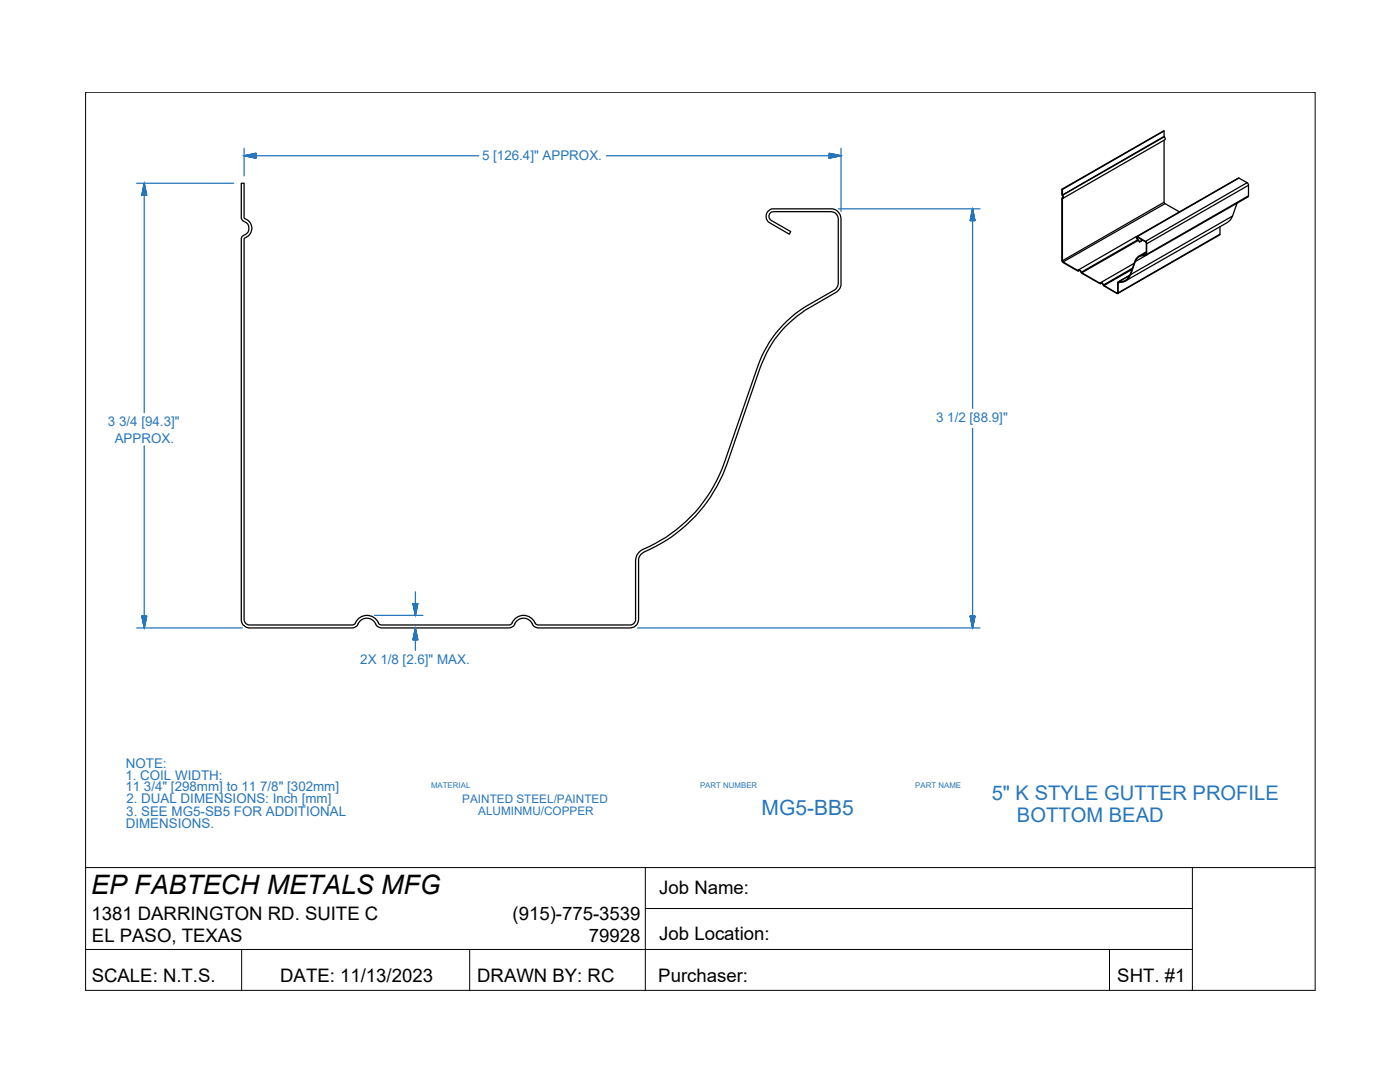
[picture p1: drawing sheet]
<svg xmlns="http://www.w3.org/2000/svg" width="279mm" height="216mm" viewBox="0 0 279 216" stroke-linecap="round" stroke-linejoin="round" font-family="sans-serif">
<!-- layer: PDF3_Solid Fills -->
<g fill="#2776bb" stroke="#2776bb" stroke-width=".2">
<path d="M28.3 123h1l-.5 2.3z"/>
<path d="M28.8 36.6l.5 2.4h-1z"/>
<path d="M194.1 41.7l.5 2.3h-1z"/>
<path d="M193.6 123h1l-.5 2.3z"/>
<path d="M165.5 30.6l2.3 .5-2.3 .5z"/>
<path d="M48.7 31.1l2.4-.5v1z"/>
<path d="M82.9 125.3l.5 2.4h-1z"/>
<path d="M82.4 120.4h1l-.5 2.4z"/>
</g>
<!-- layer: PDF3_Geometry -->
<g fill="none" stroke="#000" stroke-width=".25">
<path d="M48.2 36.6h.5v6.9a2.09 2.09 0 0 1 1.6 2.1 2.09 2.09 0 0 1-1.6 2v76.3l.4 .6 .5 .2h20.9l.2-.2a2.61 2.61 0 0 1 2.5-1.7 2.61 2.61 0 0 1 2.5 1.7l.3 .2h25.7l.3-.2a2.62 2.62 0 0 1 2.5-1.7 2.62 2.62 0 0 1 2.5 1.7l.2 .2h18.8l.4-.2 .4-.6v-12a2.51 2.51 0 0 1 1.6-2.3 29.5 29.5 0 0 0 16.2-17.3l6.6-19.1a22.6 22.6 0 0 1 10.2-12.4l5.2-2.9 .3-.4 .3-.6 .1-13.2a1.5 1.5 0 0 0-1.4-1.5h-11.5a.95 .95 0 0 0-.9 .7 .95 .95 0 0 0 .4 1.1l3.9 2.2-.3 .5-3.9-2.2a1.51 1.51 0 0 1-.7-1.7 1.51 1.51 0 0 1 1.5-1.1h11.5a2.04 2.04 0 0 1 1.9 2v13.5l-.7 1-5.4 3.1a22.3 22.3 0 0 0-10 12l-6.6 19.2a30 30 0 0 1-16.8 17.8l-.5 .4-.4 .9v12a1.69 1.69 0 0 1-1.7 1.7h-18.3l-.9-.3a2.06 2.06 0 0 0-3.5-.9l-.5 .9-1 .3h-25.3l-.8-.2-.3-.4a1.95 1.95 0 0 0-1.9-1.3 1.95 1.95 0 0 0-1.9 1.3l-.5 .5-.5 .1h-20.5a1.75 1.75 0 0 1-1.6-1.7v-76l.2-.5a1.82 1.82 0 0 0 1.3-1.7 1.88 1.88 0 0 0-1.3-1.5l-.2-.3zM212 39.5l.2-.1-.2 .1a.37 .37 0 0 0-.1-.7v-1l20.4-11.7 .2 1.8-20.3 11.7M212 39.5l-.1 .1v12.4l.3 .4 2.9 1.7 .3-.2M212 37.8v1.1M232.3 28v12.4l.1 .2 3 1.7M232.3 26.1l-20.4 11.7M232.3 27.2l-20.3 11.8M232.4 27.3l-20.4 11.7a.37 .37 0 0 1 .3 .3 .37 .37 0 0 1-.3 .3v12.4M247.2 35.5l-20.2 11.7 1.6 1M248.9 36.5l-20.3 11.7 .2 .4M249.2 37l-20.4 11.6v2.2M249.2 39.1l-20.4 11.7v.1a2 2 0 0 0-2.2 1.3"/>
<path d="M215.4 53.9l-.2 .2M219.8 56.5l-.2 .1M220.3 57l2.6 1.5M223.3 56.2l-.2 .1v2.1l-.2 .1 .2-.1M223.5 56.3l-.4 .2v1.9M225.5 54.9l-2.3 1.3M226 53.5l-5.8 3.4 5.7-3.1M226.3 52.5l-6.8 4a.45 .45 0 0 1 .5-.1 .45 .45 0 0 1 .2 .5M226.8 47.2l-11.7 6.7a.45 .45 0 0 1 .5 0 .45 .45 0 0 1 .2 .4M226.8 47.2l20.4-11.7 1.7 1 .2 .2v2.6l-20.3 11.6M226.9 47.6v-.3l1.8 1.1 .1 2.4M227 47.2l-.3 .2 .7 .9 .6-.4"/>
<path d="M227.1 47.9l-11.3 6.4 .1 .1M227.2 48l-11.3 6.4 3.6 2.1M227.2 47.4l-.3 .2 .5 .6M227.9 50.9l-.7 .3-.6 .6-1 2.9a2.06 2.06 0 0 1-2.3 1.5l2.2-1.2M228 47.9l-.6 .4M228.7 51l-2.1 1.2-.9 2.6M228.8 50.4l-.9 .5 .8-.1M228.8 50.2l-1.5 .9M232.3 40.4l-20.3 11.6 .2 .3M232.5 40.6l-20.3 11.7 2.9 1.6M243.5 45.3v1.6l-20.4 11.7M243.5 46.7l-20.5 11.9-2.8-1.6a.51 .51 0 0 0-.7-.4l-3.7-2.1a.47 .47 0 0 0-.6-.5"/>
<path d="M246 43.1l-20.3 11.7a2.48 2.48 0 0 1-2.5 1.6l-.1 .1M246.9 40.5l-.9 2.6-.5 .9-.5 .4-20.4 11.7"/>
</g>
<path d="M17.1 197.6v-179.2h245.4v179.2" fill="none" stroke="#000" stroke-width=".2"/>
<g fill="none" stroke="#2776bb" stroke-width=".25">
<path d="M27.3 36.6h19.3M28.8 36.6v45.8M28.8 36.6l.5 2.4-.5-2.4-.5 2.4h1h-1zM48.7 31.1h46.8M48.7 31.1l2.4-.5-2.4 .5 2.4 .5v-1v1zM48.7 29.6v5.5M121 31.1h46.8M165.5 30.6l2.3 .5-2.3 .5 2.3-.5-2.3-.5v1zM167.8 29.6v12.6M167.3 41.7h28.3M194.1 41.7v39.8M194.1 41.7l.5 2.3-.5-2.3-.5 2.3h1h-1z"/>
<path d="M28.8 89v36.3M194.1 85.5v39.8M82.9 118.1v4.7M27.3 125.3h21.1M28.3 123h1l-.5 2.3-.5-2.3 .5 2.3 .5-2.3zM74.7 122.8h9.7M82.4 120.4h1l-.5 2.4-.5-2.4 .5 2.4 .5-2.4zM82.9 125.3v4.5M82.9 125.3l.5 2.4-.5-2.4-.5 2.4h1h-1zM127.2 125.3h68.4M193.6 123h1l-.5 2.3-.5-2.3 .5 2.3 .5-2.3z"/>
</g>
<!-- layer: 0 -->
<path d="M17.1 173.1h111.7v24.5M128.8 173.1h133.7M238 173.1v24.5M17.1 197.6h245.4M17.1 189.5h220.9M48.2 189.5v8.1M93.7 189.5v8.1M128.8 181.3h109.2M221.4 189.5v8.1" fill="none" stroke="#000" stroke-width=".2"/>
<text font-size="5.3" x="18.2" y="178.5">EP FABTECH METALS MFG</text>
<text font-size="4.2" fill="#2776bb" x="152" y="162.6">MG5-BB5</text>
<g font-size="4" fill="#2776bb">
<text x="197.9" y="159.6">5&quot; K STYLE GUTTER PROFILE</text>
<text x="203" y="164.1">BOTTOM BEAD</text>
</g>
<g font-size="3.7">
<text x="131.6" y="178.5">Job Name:</text>
<text x="18.2" y="183.5">1381 DARRINGTON RD. SUITE C</text>
<text x="102.3" y="183.5">(915)-775-3539</text>
<text x="18.4" y="188">EL PASO, TEXAS</text>
<text x="117.5" y="188">79928</text>
<text x="131.6" y="187.6">Job Location:</text>
<text x="18.3" y="196">SCALE: N.T.S.</text>
<text x="55.9" y="196">DATE: 11/13/2023</text>
<text x="95.2" y="196">DRAWN BY: RC</text>
<text x="131.4" y="195.9">Purchaser:</text>
<text x="223" y="196">SHT. #1</text>
</g>
<g font-size="2.7" fill="#2776bb">
<text x="96.2" y="31.8">5 [126.4]&quot; APPROX.</text>
<text x="21.5" y="85.1">3 3/4 [94.3]&quot;</text>
<text x="22.9" y="88.5">APPROX.</text>
<text x="186.8" y="84.2">3 1/2 [88.9]&quot;</text>
<text x="71.9" y="132.5">2X 1/8 [2.6]&quot; MAX.</text>
<text x="25" y="155.7">1. COIL WIDTH:</text>
<text x="25.1" y="153.3">NOTE:</text>
<text x="25" y="157.8">11 3/4&quot; [298mm] to 11 7/8&quot; [302mm]</text>
<text x="25.2" y="160.2">2. DUAL DIMENSIONS: Inch [mm]</text>
<text x="25.1" y="165.2">DIMENSIONS.</text>
<text x="25.2" y="162.8">3. SEE MG5-SB5 FOR ADDITIONAL</text>
</g>
<g font-size="2.3" fill="#2776bb">
<text x="92.3" y="160.3">PAINTED STEEL/PAINTED</text>
<text x="95.4" y="162.7">ALUMINMU/COPPER</text>
</g>
<g font-size="1.6" fill="#2776bb">
<text x="86" y="157.1">MATERIAL</text>
<text x="139.7" y="157.1">PART NUMBER</text>
<text x="182.7" y="157.1">PART NAME</text>
</g>
</svg>
